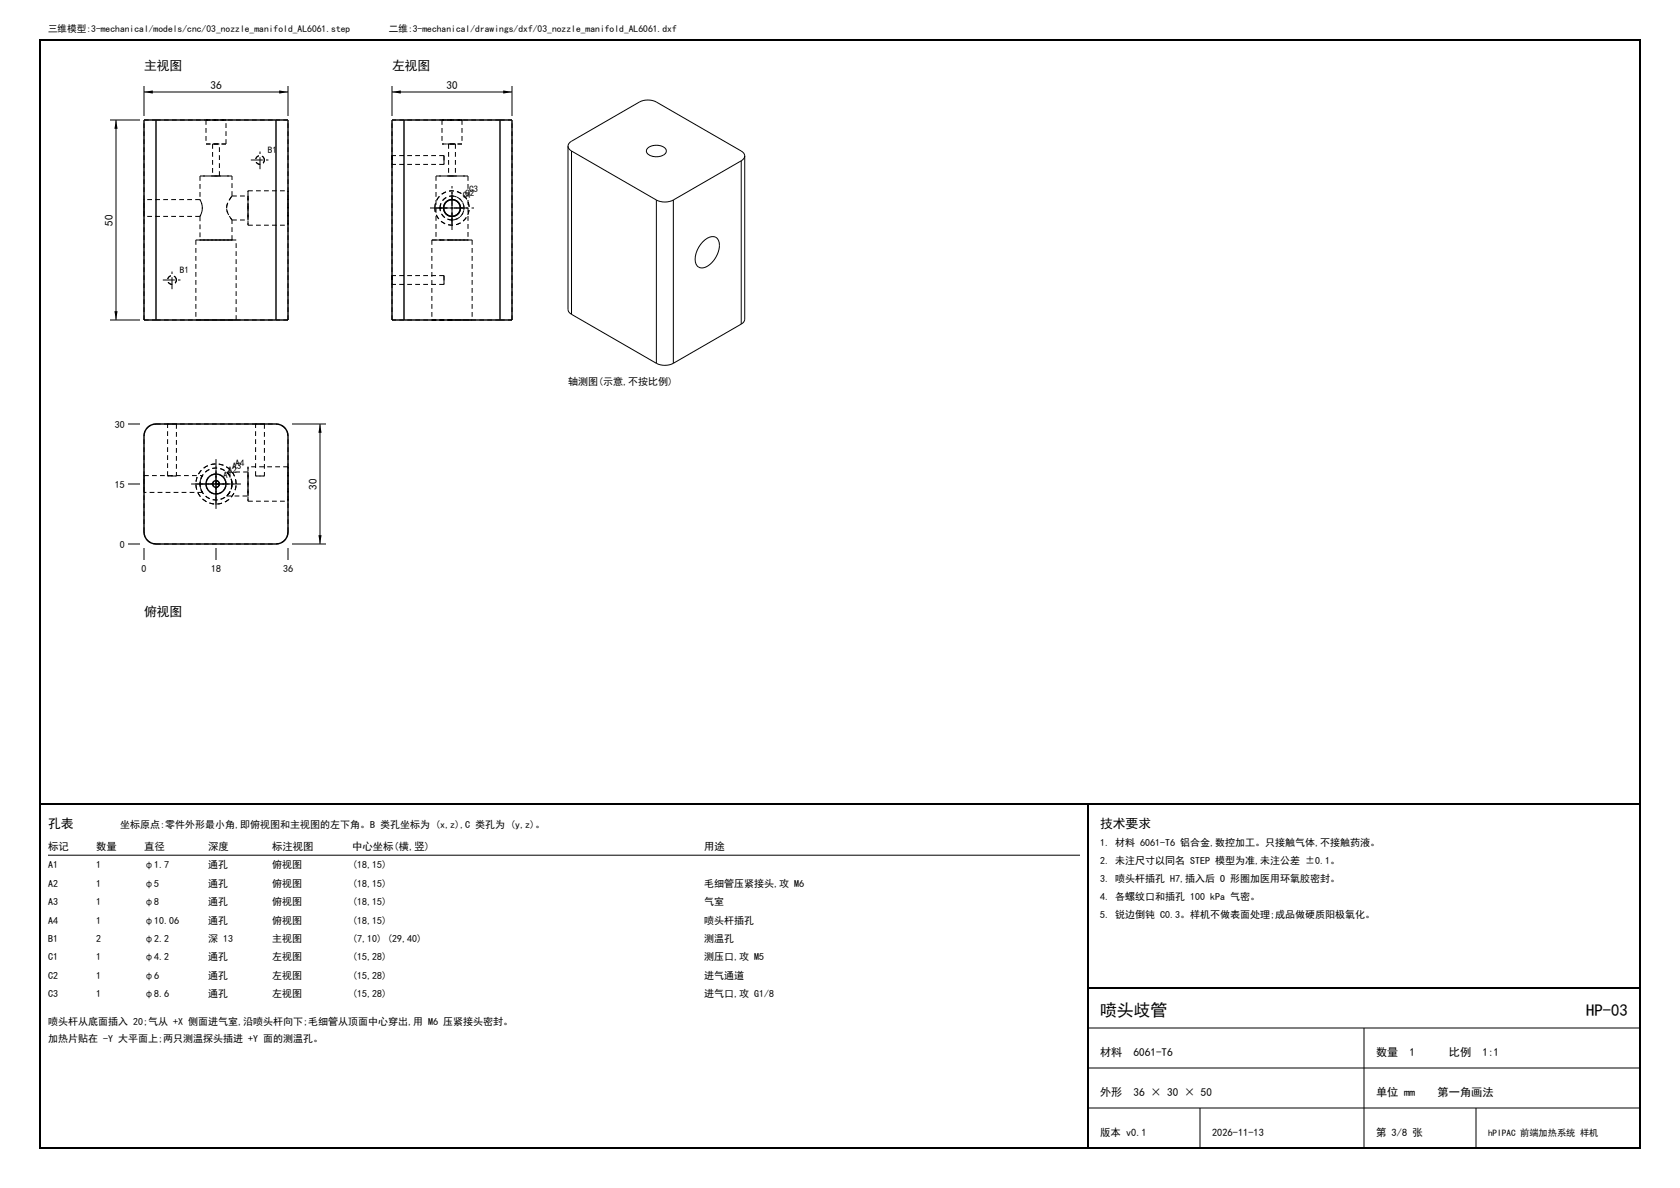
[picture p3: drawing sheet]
<svg xmlns="http://www.w3.org/2000/svg" width="420mm" height="297mm" viewBox="0 0 420 297" stroke-linecap="round" stroke-linejoin="round" font-family="sans-serif">
<path d="M10 10h400v277h-400zM10 201h400M272 201v86M272 247h138" fill="none" stroke="#000" stroke-width=".5"/>
<g fill="none" stroke="#000" stroke-width=".25" stroke-dasharray="1.2 .8" stroke-linecap="butt">
<path d="M36 30h3M39 30h30M51.5 30h5M51.5 36h5M51.5 30v6M53.2 36h1.7M53.2 36v8M54.9 36h-1.7M56.5 30h-5M56.5 36v-6M56.5 36h-5M66.1 40a1.1 1.1 0 0 0-1.5-1 1.1 1.1 0 0 0-.4 1.8 1.1 1.1 0 0 0 1.8-.4l.1-.4"/>
<path d="M72 30h-3M98 40v-1.1M98 38.9v2.2M101 30h-3M110.5 30h5M110.5 36h5M110.5 30v6M111 40v-1.1M111 38.9v2.2M111 38.9h-13M112.2 36h.8M112.2 36v8"/>
<path d="M113 30h-2.5M113 36h-2.5M113 36h.9M113.9 36h-1.7M113.9 36v8M115.5 30h-2.5M115.5 36h-2.5M115.5 30v6M125 30h3M125 30h-24M36 52v-2.1M36 49.9v4.2"/>
<path d="M36 54.1v-2.1M49 60h10M49 60v20M50 49.9a4 4 0 0 1 0 4.2M50 54.1l.6-2.1M50 44h8M50 60h8M50 49.9h-14M50 54.1h-14M50 44v5.9M50 54.1v5.9M50.6 52l-.6-2.1"/>
<path d="M53.2 44h1.7M54.9 44h-1.7M54.9 44v-8M56.6 52a6 6 0 0 1 1.4-3M58 60v-5M58 49a4 4 0 0 0 0 6M58 49v-5M58 44h-8M58 55a6 6 0 0 1-1.4-3M58 60h-8M58 55h4M58 49h4"/>
<path d="M59 60h-10M62 52v-4.3M62 47.7v8.6M62 56.3v-4.3M62 52v-3M62 49v6M62 55v-3M62 56.3h10M62 47.7h10M72 52v-4.3M72 47.7v8.6M72 56.3v-4.3"/>
<path d="M98 41.1v-1.1M108 60h10M108 60v20M108.7 52a4.3 4.3 0 0 1 6.2-3.9 4.3 4.3 0 0 1 .7 7.3 4.3 4.3 0 0 1-6.8-2.6l-.1-.8M109 44h8M109 60h8M109 44v16M110 52a3 3 0 0 1 3-3M110 52a3 3 0 0 1 4.3-2.7 3 3 0 0 1 .6 5 3 3 0 0 1-4.8-1.6l-.1-.7M110.9 52v-.2M111 41.1v-1.1M111 41.1h-13"/>
<path d="M112.2 44h1.7M113 60h-5M113 49a3 3 0 0 1 3 3 3 3 0 0 1-3 3M113 44h-4M113 55a3 3 0 0 1-3-3M113 60h-4M113 44h-.8M113.9 44h-.9M117 44h-4M117 60h-4M117 44v16M118 60h-5"/>
<path d="M118 60v20M36 80v-50M36 80h3M39 80h30M44.1 70a1.1 1.1 0 0 0-1.5-1 1.1 1.1 0 0 0-.4 1.8 1.1 1.1 0 0 0 1.8-.4l.1-.4M49 80h10M59 80h-10M59 80v-20M72 80h-3M72 80v-50M98 80v-50M98 70v-1.1"/>
<path d="M98 68.9v2.2M98 71.1v-1.1M101 80h-3M108 80h10M111 70v-1.1M111 68.9v2.2M111 71.1v-1.1M111 68.9h-13M111 71.1h-13M113 80h-5M118 80h-5M125 80h3"/>
<path d="M125 80h-24M128 80v-50M36 118.9v4.2M36 109a3 3 0 0 1 3-3M36 118.9h14.6M39 106h30M41.9 106h2.2M41.9 119h2.2M41.9 119v-13M44.1 106h-2.2M44.1 106v13M44.1 119h-2.2"/>
<path d="M50.6 118.9a4 4 0 0 0 0 4.2M56.6 118l.9 1.1 .5 1.9M62 116.7v8.6M62 118v6M62 118h-5.4M63.9 106h2.2M63.9 119h2.2M63.9 119v-13M66.1 106h-2.2M66.1 106v13M66.1 119h-2.2M72 109a3 3 0 0 0-3-3"/>
<path d="M72 116.7v8.6M72 116.7h-10M36 133v-24M36 123.1v-4.2M36 133a3 3 0 0 0 3 3M39 136h30M50.6 123.1a4 4 0 0 1 0-4.2M50.6 123.1h-14.6M54.9 121a.85 .85 0 0 0-1.2-.8 .85 .85 0 0 0-.3 1.4 .85 .85 0 0 0 1.4-.3l.1-.3M56.5 121a2.5 2.5 0 0 0-3.6-2.3 2.5 2.5 0 0 0-.5 4.2 2.5 2.5 0 0 0 4-1.3l.1-.6M56.6 124l.9-1.1 .5-1.9M56.6 124h5.4"/>
<path d="M58 121l-.5 1.9-.9 1.1M58 121a4 4 0 0 0-5.8-3.6 4 4 0 0 0-.6 6.8 4 4 0 0 0 6.3-2.4l.1-.8M58 121l-.5-1.9-.9-1.1M59 121a5 5 0 0 0-7.3-4.5 5 5 0 0 0-.7 8.5 5 5 0 0 0 8-3.1v-.9M62 125.3v-8.6M62 124v-6M62 125.3h10M72 133a3 3 0 0 1-3 3M72 133v-24M72 125.3v-8.6"/>
</g>
<g fill="none" stroke="#000" stroke-width=".35">
<path d="M39 30h-3v50h3M39 30h30M39 30v50M69 30h3v50h-3M69 30v50M101 30h-3v50h3M101 30h24M101 30v50M125 30h3v50h-3M125 30v50M110.9 51.8a2.1 2.1 0 0 1 3.2-1.6 2.1 2.1 0 0 1-.1 3.6 2.1 2.1 0 0 1-3.1-1.8M39 80h30"/>
<path d="M101 80h24M36.7 107.1a3 3 0 0 1 2.3-1.1h30a3 3 0 0 1 3 3v24a3 3 0 0 1-3 3h-30a3 3 0 0 1-3-3v-24l.3-1.3z"/>
<circle cx="113" cy="52" r="2.1"/>
<circle cx="54" cy="121" r="2.5"/>
<circle cx="54" cy="121" r=".85"/>
</g>
<g fill="none" stroke="#000" stroke-width=".25">
<path d="M27.5 30h7.5M29 30v50M36 21.5v7.5M36 23h36M72 21.5v7.5M98 23h30M98 21.5v7.5M128 21.5v7.5M142 36.5a1.5 1.5 0 0 1 .9-1.2l16.9-9.8a4.7 4.7 0 0 1 4.3 0l21.2 12.3a1.5 1.5 0 0 1 .9 1.2M142 36.5a1.5 1.5 0 0 0 .9 1.3M142 36.5v40.9a1.5 1.5 0 0 0 .9 1.2M142.9 37.8l21.2 12.2"/>
<path d="M142.9 37.8v40.8M162 37a3.3 3.3 0 0 1 4.5 .5v.5a3.1 3.1 0 0 1-4.9 0v-.5zM186.2 39a1.5 1.5 0 0 1-.9 1.2M186.2 39v40.8a1.5 1.5 0 0 1-.9 1.2M164.1 50a4.7 4.7 0 0 0 4.2 0M164.1 50v40.8M168.3 50v40.8M185.3 40.2l-17 9.8M185.3 40.2v40.8M27.5 80h7.5M142.9 78.6l21.2 12.2M175.7 60.5a2.92 2.92 0 0 1 3.3-1.2 2.99 2.99 0 0 1 .6 3.7 5.5 5.5 0 0 1-4.2 4l-.9-.3a4 4 0 0 1 .2-4.9z"/>
<path d="M164.1 90.8a4.7 4.7 0 0 0 4.2 0M185.3 81l-17 9.8M32 106h3M73 106h8.5M80 106v30M32 136h3M32 121h3M36 137v3M54 137v3M72 137v3M73 136h8.5M12 213.8h258"/>
<path d="M272 257h138M341 257v30M272 267h138M272 277h138M300 277v10M369 277v10"/>
</g>
<path d="M29 30l.4 2.2h-.8zM36 23l2.2-.4v.8zM69.8 22.6l2.2 .4-2.2 .4zM98 23l2.2-.4v.8zM125.8 22.6l2.2 .4-2.2 .4zM28.6 77.8h.8l-.4 2.2zM80 106l.4 2.2h-.8zM79.6 133.8h.8l-.4 2.2z" fill="#000"/>
<g fill="none" stroke="#000" stroke-width=".25" stroke-dasharray="3 .8 .6 .8" stroke-linecap="butt">
<path d="M62.7 40h4.6M65 42.3v-4.6M107.5 52h11M108.8 52h8.4M109.7 52h6.6M113 55.3v-6.6M113 56.2v-8.4M113 57.5v-11M40.7 70h4.6M43 72.3v-4.6M47.8 121h12.4M48.8 121h10.4"/>
<path d="M50.3 121h7.4M52 121h4.1M54 123v-4.1M54 124.7v-7.4M54 126.2v-10.4M54 127.2v-12.4"/>
</g>
<g font-size="4.2">
<text x="275" y="254">喷头歧管</text>
<text x="396.5" y="254">HP-03</text>
</g>
<g font-size="3.2">
<text x="36" y="17.5">主视图</text>
<text x="98" y="17.5">左视图</text>
<text x="36" y="154">俯视图</text>
<text x="12" y="207">孔表</text>
<text x="275" y="207">技术要求</text>
</g>
<g font-size="2.8">
<text x="52.6" y="22.2">36</text>
<text x="111.6" y="22.2">30</text>
<text x="28.2" y="56.4" transform="rotate(-90 28.2 56.4)">50</text>
<text x="79.2" y="122.4" transform="rotate(-90 79.2 122.4)">30</text>
<text x="275" y="264">材料</text>
<text x="283.4" y="264">6061-T6</text>
<text x="344" y="264">数量</text>
<text x="352.4" y="264">1</text>
<text x="362.2" y="264">比例</text>
<text x="370.6" y="264">1:1</text>
<text x="275" y="274">外形</text>
<text x="283.4" y="274">36 × 30 × 50</text>
<text x="344" y="274">单位 mm</text>
<text x="359.4" y="274">第一角画法</text>
</g>
<g font-size="2.6">
<text x="12" y="212.5">标记</text>
<text x="24" y="212.5">数量</text>
<text x="36" y="212.5">直径</text>
<text x="52" y="212.5">深度</text>
<text x="68" y="212.5">标注视图</text>
<text x="88" y="212.5">中心坐标(横,竖)</text>
<text x="176" y="212.5">用途</text>
<text x="275" y="284">版本 v0.1</text>
<text x="303" y="284">2026-11-13</text>
<text x="344" y="284">第 3/8 张</text>
</g>
<g font-size="2.5">
<text x="142" y="96.3">轴测图(示意,不按比例)</text>
<text x="28.7" y="106.9">30</text>
<text x="28.7" y="121.9">15</text>
<text x="30" y="136.9">0</text>
<text x="35.4" y="143">0</text>
<text x="52.8" y="143">18</text>
<text x="70.8" y="143">36</text>
<text x="30" y="207">坐标原点:零件外形最小角,即俯视图和主视图的左下角。B 类孔坐标为 (x,z),C 类孔为 (y,z)。</text>
<text x="275" y="211.5">1. 材料 6061-T6 铝合金,数控加工。只接触气体,不接触药液。</text>
<text x="275" y="216">2. 未注尺寸以同名 STEP 模型为准,未注公差 ±0.1。</text>
<text x="12" y="217.1">A1</text>
<text x="12" y="221.7">A2</text>
<text x="24" y="217.1">1</text>
<text x="24" y="221.7">1</text>
<text x="36" y="217.1">φ1.7</text>
<text x="36" y="221.7">φ5</text>
<text x="52" y="217.1">通孔</text>
<text x="52" y="221.7">通孔</text>
<text x="68" y="217.1">俯视图</text>
<text x="68" y="221.7">俯视图</text>
<text x="88" y="217.1">(18,15)</text>
<text x="88" y="221.7">(18,15)</text>
<text x="176" y="221.7">毛细管压紧接头,攻 M6</text>
<text x="275" y="220.5">3. 喷头杆插孔 H7,插入后 O 形圈加医用环氧胶密封。</text>
<text x="12" y="226.3">A3</text>
<text x="24" y="226.3">1</text>
<text x="36" y="226.3">φ8</text>
<text x="52" y="226.3">通孔</text>
<text x="68" y="226.3">俯视图</text>
<text x="88" y="226.3">(18,15)</text>
<text x="176" y="226.3">气室</text>
<text x="275" y="225">4. 各螺纹口和插孔 100 kPa 气密。</text>
<text x="12" y="230.9">A4</text>
<text x="24" y="230.9">1</text>
<text x="36" y="230.9">φ10.06</text>
<text x="52" y="230.9">通孔</text>
<text x="68" y="230.9">俯视图</text>
<text x="88" y="230.9">(18,15)</text>
<text x="176" y="230.9">喷头杆插孔</text>
<text x="275" y="229.5">5. 锐边倒钝 C0.3。样机不做表面处理;成品做硬质阳极氧化。</text>
<text x="12" y="235.5">B1</text>
<text x="24" y="235.5">2</text>
<text x="36" y="235.5">φ2.2</text>
<text x="52" y="235.5">深 13</text>
<text x="68" y="235.5">主视图</text>
<text x="88" y="235.5">(7,10) (29,40)</text>
<text x="176" y="235.5">测温孔</text>
<text x="12" y="240.1">C1</text>
<text x="12" y="244.7">C2</text>
<text x="24" y="240.1">1</text>
<text x="24" y="244.7">1</text>
<text x="36" y="240.1">φ4.2</text>
<text x="36" y="244.7">φ6</text>
<text x="52" y="240.1">通孔</text>
<text x="52" y="244.7">通孔</text>
<text x="68" y="240.1">左视图</text>
<text x="68" y="244.7">左视图</text>
<text x="88" y="240.1">(15,28)</text>
<text x="88" y="244.7">(15,28)</text>
<text x="176" y="240.1">测压口,攻 M5</text>
<text x="176" y="244.7">进气通道</text>
<text x="12" y="249.3">C3</text>
<text x="24" y="249.3">1</text>
<text x="36" y="249.3">φ8.6</text>
<text x="52" y="249.3">通孔</text>
<text x="68" y="249.3">左视图</text>
<text x="88" y="249.3">(15,28)</text>
<text x="176" y="249.3">进气口,攻 G1/8</text>
<text x="12" y="256.2">喷头杆从底面插入 20;气从 +X 侧面进气室,沿喷头杆向下;毛细管从顶面中心穿出,用 M6 压紧接头密封。</text>
<text x="12" y="260.6">加热片贴在 -Y 大平面上;两只测温探头插进 +Y 面的测温孔。</text>
</g>
<g font-size="2.4">
<text x="12" y="8">三维模型:3-mechanical/models/cnc/03_nozzle_manifold_AL6061.step</text>
<text x="97.2" y="8">二维:3-mechanical/drawings/dxf/03_nozzle_manifold_AL6061.dxf</text>
</g>
<g font-size="2.3">
<text x="67" y="38.3">B1</text>
<text x="115.7" y="49.6">C1</text>
<text x="116.3" y="49">C2</text>
<text x="117.3" y="48">C3</text>
<text x="45" y="68.3">B1</text>
<text x="55.8" y="119.5">A1</text>
<text x="57" y="118.3">A2</text>
<text x="58" y="117.3">A3</text>
<text x="58.8" y="116.5">A4</text>
<text x="372" y="284">hPIPAC 前端加热系统 样机</text>
</g>
</svg>
